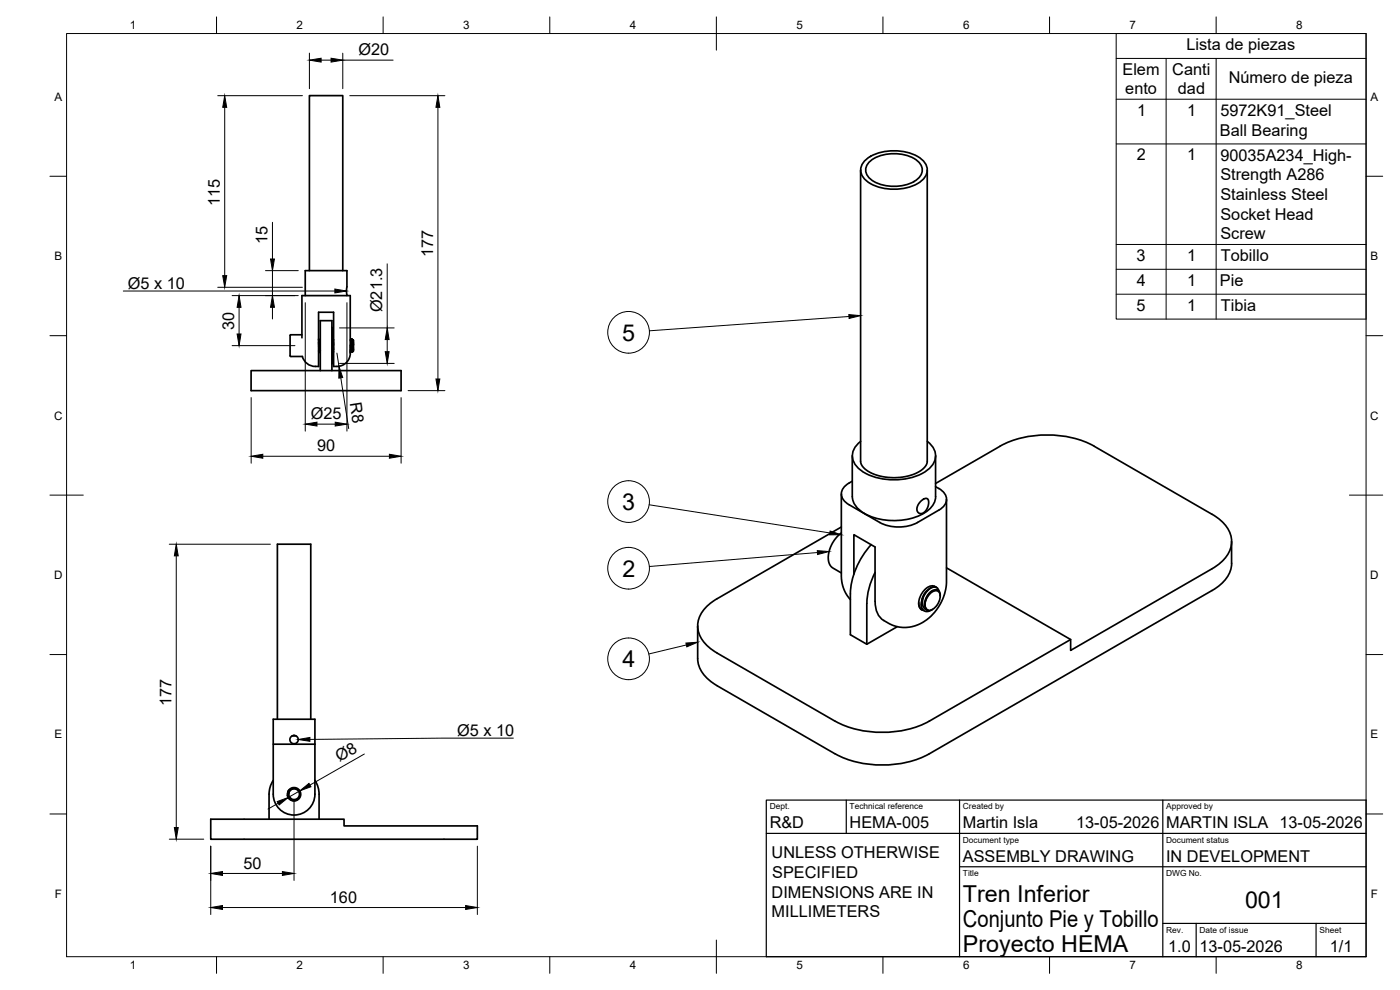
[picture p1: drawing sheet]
<svg xmlns="http://www.w3.org/2000/svg" width="420mm" height="297mm" viewBox="0 0 420 297" stroke-linecap="round" stroke-linejoin="round" font-family="sans-serif">
<!-- layer: Visible -->
<g fill="none" stroke="#000" stroke-width=".51">
<path d="M258.3 51v87.5l.3 1.1 .7 .9 2.3 1.5 3 1 3.3 .3 4-.3 3.1-1 2.3-1.6 .7-.9 .3-.9v-87.6M259.5 48.3a14 14 0 0 1 12.6-2.6 7.2 7.2 0 0 1 6.2 4.9 5.1 5.1 0 0 1-4 5 15.3 15.3 0 0 1-14-1.2 3.9 3.9 0 0 1-.8-6.1zM260.7 48.8a12 12 0 0 1 15.2 0 3.5 3.5 0 0 1-1.6 5.7 12.9 12.9 0 0 1-12.9-.6 3.3 3.3 0 0 1-.7-5.1zM91.6 88.7v-7.5h12.5v7.5M92.9 81.2v-52.5h10v52.5M99.6 98.2l.2 .2v10.6l-.2 .2M75.4 111.2h45v6h-45zM87.1 100.7v6.1l.2 .1M87.2 107h3.5M90.6 100.4h-3.3l-.2 .2M90.6 101.4v-12.7h14.5v15.9a4.3 4.3 0 0 1-5 5.2v-16.1h-4.5v16.1a4 4 0 0 1-4.9-2.9M95.6 102.7l.2 3"/>
<path d="M95.6 105.4l.2 .3M95.8 105.7h.1M95.8 102.1h.1M95.8 102.1l-.2-.3 .3 3.9M95.8 102.1l.3 3.1M95.9 102.1l.2 2.4M96.1 111.2v-15h3.5v15M96.1 101.7l-.2 .4M96.1 105.4l-.2 .3M99.8 104.6l.1 .7M99.8 103.4l.1 1.9M99.9 101.7l.2 3.3"/>
<path d="M99.9 101.7h.1M99.9 105.3h.1M99.9 101.7l-.1 .2M99.9 105.3l-.1 .2M99.9 105.3l.2 .3M100 101.7l.1 1.8M100 101.7l.1 .2M105.1 105l.1 .7M105.1 103.5l.2 2.2M105.1 105.6l.1 .1M105.1 101.9l.1 .2M105.2 105.7h.1"/>
<path d="M105.2 102.1h.1M105.2 102.1l.3 3.2M105.3 102.1l.3 3.2M105.5 101.7l.2 2.3M105.5 101.7h.1M105.5 105.3h.1M105.5 101.7l-.2 .4M105.5 105.3l-.2 .4M105.6 105.3l.2 .3M105.6 101.7l.1 .8M105.6 101.7l.2 .4M105.8 102.1l.3 2.7"/>
<path d="M105.8 102.1h.1M105.9 102.1l.1-.1 .1 1.4M105.9 102.1l.2 2.7M106 102l.1 1.4M106.1 105l-.3 .6M106.1 105l-.4-2.5 .1 3.1M106.1 103.4v.3M106.1 104.8v.2M255.8 136.8v12.2a7.3 7.3 0 0 0 5.6 6 19.3 19.3 0 0 0 16.9-1.7 5.6 5.6 0 0 0 2.5-4.3M258.3 132.4a4.9 4.9 0 0 0-.5 8.3 18.4 18.4 0 0 0 21 0 4.9 4.9 0 0 0-.5-8.3M280.8 136.8v12.2M300.1 133.9a31.3 31.3 0 0 1 28.3 0"/>
<path d="M300.1 133.9l-19.3 11.2M328.4 133.9l35.4 20.4a9.6 9.6 0 0 1 5.7 9.3 10.4 10.4 0 0 1-5.7 7M252.5 159.9l-1.5 1.4-1.2 1.7-.9 2.3-.3 1.9 .2 1.7 .5 .9 3.2 2.1M252.5 148.2v25.3l.3 1.7 .6 2 1.8 2.7M252.5 158.1l-37.3 21.5a9.6 9.6 0 0 0-5.7 9.3 10.4 10.4 0 0 0 5.7 7.1l35.4 20.4a31.4 31.4 0 0 0 28.3 0l42.4-24.5M255.8 144.4a4.3 4.3 0 0 0-3.2 4.5 4.5 4.5 0 0 0 2.2 2.6l9.2 5.3a12.5 12.5 0 0 0 11.4 0l6.3-3.7a3.4 3.4 0 0 0 2.4-3.3 3.4 3.4 0 0 0-2.4-3.3l-.9-.5M276.1 150.6l.9-.7 .9-.4 .6 .3 .2 .6-.2 1.5-.5 1.2-.6 .6-.9 .4-.9-.3-.4-.9 .2-1.2zM284.1 149.8v25.1l-.6 3-.8 2.4-1.6 2.6-1.6 1.8-2.1 1.7-1.8 1-2.3 .7-2.4 .2-1.8-.3-2.2-.9a6.4 6.4 0 0 1-4.3-6.7M255.2 178.2v12.2l4.9 2.9 9.2-5.3M256.3 172.2v-11.8l6.3 3.7v16.4M261.5 163.4a23.6 23.6 0 0 0-6.3 14.8M262.6 171.7a21 21 0 0 0-2.4 9.3"/>
<path d="M277 179.3l-.4 1.4v1.3M277.1 179.3l-.2 1 .1 1.6 .5 .8 1.1 .4M278.2 177.3l-.8 .9-.6 1.6M280.1 177.1l-1.3 1-1.1 1.9-.2 1.8 .2 .6 .6 .6M280.4 175.9l.2 .2M280.8 176.1a2.71 2.71 0 0 0-3.6 1.2 4.7 4.7 0 0 0-1 5.3l.4 .3M281.1 176.3l-.7-.2-.8 .1-1.7 1.4-1.1 1.9-.3 1.4v1.1M281.7 177.3l-.3-.8-.4-.3h-1.1l-1.7 1.3-1.1 1.8M282.2 178.9l-.1-1.1-.4-.6-.6-.3-1 .2-.8 .6-1 1.2-.7 2.1M284.1 170.4l37.2 21.5v3.2l42.4-24.4M369.6 162.5v6.5M369.6 169a10 10 0 0 1-5.8 8.2l-84.9 49"/>
<path d="M209.4 187.8v9.8a10 10 0 0 0 5.8 8.2M260.1 181.1v12.2M275.7 180.8l.4 1.7 1.1 .6M276.4 182.8l.2 .2M276.5 182l.5 1 .7 .4h1l1.2-.6M277.6 181a4.3 4.3 0 0 1 3.5-3.8 1.68 1.68 0 0 1 1 2.4 4.2 4.2 0 0 1-3.5 3.5M277.6 181l.2 1.4 .5 .5M278.3 182.9l.3 .2M83.2 215.8v-52.5h10.1v52.5M215.2 205.8l35.4 20.4M82 223.3v-7.5h12.5v22.5a6.3 6.3 0 0 1-6.3 6.2 6.3 6.3 0 0 1-6.2-6.2v-15h12.5M82 234.1l-.8 1.7-.4 1.9v8.1"/>
<path d="M86.3 238.6l.4 .9 .6 .6 .9 .2 1-.2 .8-.7 .3-1-.2-.9-.5-.7-.7-.4-.9-.1-1.3 .7-.3 1.4 .3 .8 .6 .4M86.6 237.1l-.3 .7v.8M86.7 238l.1-.6 .6-.5 .7-.3 .7 .1 1 .7 .3 .8-.1 .7-1 1.1-1.1 .2-1-.4-.6-1.2M86.7 238a1.77 1.77 0 0 0 .6 1.6M86.7 238a1.62 1.62 0 0 1 2.1-1.2 1.62 1.62 0 0 1 .9 2.2 1.62 1.62 0 0 1-2.4 .6M87.7 220.8h1.1M94.5 234.1l.8 1.7 .4 1.9 .1 8.1M250.6 226.2a31.3 31.3 0 0 0 28.3 0M63.2 245.8h40.1v2h40v4h-80.1z"/>
<circle cx="88.2" cy="221.9" r="1.25"/>
</g>
<!-- layer: BORDER -->
<g fill="none" stroke="#000" stroke-width=".3">
<path d="M20 10.1h390v276.9h-390zM65 5.1v5M115 5.1v5M165 5.1v5M215 5.1v10M265 5.1v5M315 5.1v5M365 5.1v5M15 52.9h5M410 52.9h5M15 100.7h5M410 100.7h5"/>
<path d="M15 148.6h10M405 148.6h10M15 196.4h5M410 196.4h5M15 244.2h5M410 244.2h5M65 287v5M115 287v5M165 287v5M215 282.1v9.9M265 287v5M315 287v5"/>
<path d="M365 287v5"/>
</g>
<!-- layer: TITLEBLOCK -->
<path d="M230 240.1h180v46.9h-180zM230 250h180M254 240.1v9.9M288 240.1v46.9M349 240.1v46.9M288 260.1h122M349 277.1h61M359 277.1v9.9M395 277.1v9.9" fill="none" stroke="#000" stroke-width=".36"/>
<!-- layer: Parts Lists -->
<path d="M335 10.1h75v85.6h-75zM335 17.5h75M350 17.5v78.2M365 17.5v78.2M335 29.8h75M335 43.2h75M335 73.3h75M335 80.8h75M335 88.3h75" fill="none" stroke="#000" stroke-width=".3"/>
<!-- layer: Balloons -->
<g fill="none" stroke="#000" stroke-width=".3">
<circle cx="188.6" cy="99.7" r="6.3"/>
<circle cx="188.6" cy="150.5" r="6.3"/>
<circle cx="188.6" cy="170.5" r="6.3"/>
<circle cx="188.6" cy="197.7" r="6.3"/>
</g>
<!-- layer: 0 -->
<path d="M254.7 94.4l3.6 .3-3.5 .9zM249.1 159.3l3.4 1.2h-3.5zM245.3 165.2l3.5 .3-3.4 .9zM205.8 192.9l3.6-.2-3.3 1.4z" fill="#000" stroke="#000" stroke-width=".3"/>
<path d="M254.8 95l-59.9 4.3M194.8 151.5l54.2 8.4M245.3 165.8l-50.4 4.2M206 193.5l-11.3 2.7" fill="none" stroke="#000" stroke-width=".3"/>
<!-- layer: FD_Dimensions -->
<g fill="none" stroke="#000" stroke-width=".3">
<path d="M92.9 15.9v10.7M96.4 18h3M102.9 15.9v10.7M102.9 18h15.1M65.3 28.7h25.5M67.4 32.2v50.5M105 28.7h28.5M131.4 32.2v81.5M81.8 66.7v11M116.2 79.2v19.2M65.3 86.2h25.5M69.7 88.7h19.8"/>
<path d="M71.8 92.2v8M79.7 81.2h9.8M81.8 81.2v7.5M81.8 92.2v3.5M91.6 90.8v38.6M101.9 98.4h16.4M104.1 90.8v38.6M69.7 103.7h18.8M75.4 119.3v19.7M101.1 105.9l.6 4M101.9 109h16.4M102.3 113.4l2.3 15.2"/>
<path d="M116.2 101.9v3.6M120.4 119.3v19.7M122.5 117.2h11M78.9 136.9h38M95.1 127.3h5.5M50.8 163.3h30.4M52.9 166.8v81.5M90 237.3l-3.5 2M109.3 226.2l-16.3 9.3M50.8 251.8h10.4M63.2 253.9v20.5M83.5 241l-3.1 1.7"/>
<path d="M88.2 240.4v23.8M143.3 253.9v20.5M66.8 272.3h72.9M66.8 262.1h18"/>
</g>
<g fill="#000" stroke="#000" stroke-width=".3">
<path d="M92.9 18l3.5-.5v1.1zM99.4 17.5l3.5 .5-3.5 .6zM67.4 28.7l.6 3.5h-1.2zM131.4 28.7l.6 3.5h-1.2zM81.2 77.7h1.2l-.6 3.5zM66.8 82.7h1.2l-.6 3.5zM71.8 88.7l.5 3.5h-1.1zM81.8 88.7l.6 3.5h-1.2zM71.2 100.2h1.1l-.5 3.5zM101.7 109.9l1.1 3.4-1.1 .2zM115.6 105.5h1.2l-.6 3.5zM116.2 98.4l.6 3.5h-1.2z"/>
<path d="M130.8 113.7h1.2l-.6 3.5zM75.4 136.9l3.5-.6v1.2zM91.6 127.3l3.5-.6v1.1zM100.6 126.7l3.5 .6-3.5 .5zM116.9 136.3l3.5 .6-3.5 .6zM52.9 163.3l.6 3.5h-1.2zM90 237.3l2.7-2.3 .6 1.1zM52.3 248.3h1.2l-.6 3.5zM83.2 240.5l3.3-1.2-2.7 2.2zM63.2 272.3l3.6-.6v1.2zM63.2 262.1l3.6-.6v1.2zM84.8 261.5l3.4 .6-3.4 .6z"/>
<path d="M139.7 271.7l3.6 .6-3.6 .6z"/>
</g>
<!-- layer: Hole Notes -->
<path d="M100.5 86.7l3.5 .6-3.5 .6zM89.5 221.9l3.5-.6v1.1z" fill="#000" stroke="#000" stroke-width=".3"/>
<path d="M37 87.3h63.5M154.1 221.5l-61.1 .4" fill="none" stroke="#000" stroke-width=".3"/>
<g font-size="7">
<text x="186.7" y="102.2">5</text>
<text x="186.7" y="153">3</text>
<text x="186.8" y="173">2</text>
<text x="186.8" y="200.2">4</text>
<text x="289" y="270.6">Tren Inferior</text>
<text x="373.7" y="272.3">001</text>
<text x="289" y="278.1">Conjunto Pie y Tobillo</text>
<text x="289" y="285.5">Proyecto HEMA</text>
</g>
<g font-size="4.9">
<text x="107.6" y="16.5">Ø20</text>
<text x="356.1" y="15.1">Lista de piezas</text>
<text x="336.9" y="22.5">Elem</text>
<text x="351.8" y="22.5">Canti</text>
<text x="337.7" y="28.3">ento</text>
<text x="353.5" y="28.3">dad</text>
<text x="368.8" y="24.9">Número de pieza</text>
<text x="341.3" y="34.7">1</text>
<text x="356.3" y="34.7">1</text>
<text x="366.3" y="34.8">5972K91_Steel</text>
<text x="366.1" y="40.7">Ball Bearing</text>
<text x="341.2" y="48.1">2</text>
<text x="356.3" y="48.1">1</text>
<text x="366.3" y="48.2">90035A234_High-</text>
<text x="366.3" y="54.1">Strength A286</text>
<text x="366.3" y="60">Stainless Steel</text>
<text x="66" y="61.7" transform="rotate(-90 66 61.7)">115</text>
<text x="366.3" y="65.9">Socket Head</text>
<text x="366.3" y="71.8">Screw</text>
<text x="80.3" y="73.3" transform="rotate(-90 80.3 73.3)">15</text>
<text x="130" y="77.2" transform="rotate(-90 130 77.2)">177</text>
<text x="341.1" y="78.3">3</text>
<text x="356.3" y="78.3">1</text>
<text x="366.4" y="78.3">Tobillo</text>
<text x="38.4" y="86.6">Ø5 x 10</text>
<text x="341.2" y="85.7">4</text>
<text x="356.3" y="85.7">1</text>
<text x="366.1" y="85.8">Pie</text>
<text x="114.7" y="93.7" transform="rotate(-90 114.7 93.7)">Ø21.3</text>
<text x="341.1" y="93.2">5</text>
<text x="356.3" y="93.2">1</text>
<text x="366.4" y="93.3">Tibia</text>
<text x="70.3" y="98.9" transform="rotate(-90 70.3 98.9)">30</text>
<text x="93.2" y="125.7">Ø25</text>
<text x="104.9" y="121" transform="rotate(81 104.9 121)">R8</text>
<text x="95.2" y="135.4">90</text>
<text x="51.5" y="211.8" transform="rotate(-90 51.5 211.8)">177</text>
<text x="137.2" y="220.8">Ø5 x 10</text>
<text x="101.9" y="228.7" transform="rotate(-30 101.9 228.7)">Ø8</text>
<text x="231" y="248.5">R&amp;D</text>
<text x="255" y="248.5">HEMA-005</text>
<text x="289" y="248.5">Martin Isla</text>
<text x="323" y="248.5">13-05-2026</text>
<text x="350" y="248.5">MARTIN ISLA 13-05-2026</text>
<text x="231.6" y="257.5">UNLESS OTHERWISE</text>
<text x="73" y="260.6">50</text>
<text x="231.7" y="263.4">SPECIFIED</text>
<text x="289" y="258.6">ASSEMBLY DRAWING</text>
<text x="350" y="258.6">IN DEVELOPMENT</text>
<text x="231.6" y="269.3">DIMENSIONS ARE IN</text>
<text x="99" y="270.8">160</text>
<text x="231.6" y="275.2">MILLIMETERS</text>
<text x="350.6" y="285.7">1.0</text>
<text x="360" y="285.5">13-05-2026</text>
<text x="399.1" y="285.7">1/1</text>
</g>
<g font-size="3.5">
<text x="39" y="8.8">1</text>
<text x="89" y="8.8">2</text>
<text x="139" y="8.8">3</text>
<text x="189" y="8.8">4</text>
<text x="239" y="8.8">5</text>
<text x="289" y="8.8">6</text>
<text x="339" y="8.8">7</text>
<text x="389" y="8.8">8</text>
<text x="16.3" y="30.2">A</text>
<text x="411.3" y="30.2">A</text>
<text x="16.3" y="78">B</text>
<text x="411.3" y="78">B</text>
<text x="16.2" y="125.9">C</text>
<text x="411.2" y="125.9">C</text>
<text x="16.2" y="173.7">D</text>
<text x="411.2" y="173.7">D</text>
<text x="16.3" y="221.6">E</text>
<text x="411.3" y="221.6">E</text>
<text x="16.4" y="269.4">F</text>
<text x="411.4" y="269.4">F</text>
<text x="39" y="290.8">1</text>
<text x="89" y="290.8">2</text>
<text x="139" y="290.8">3</text>
<text x="189" y="290.8">4</text>
<text x="239" y="290.8">5</text>
<text x="289" y="290.8">6</text>
<text x="339" y="290.8">7</text>
<text x="389" y="290.8">8</text>
</g>
<g font-size="2.5">
<text x="231" y="242.9">Dept.</text>
<text x="255" y="242.9">Technical reference</text>
<text x="289" y="242.9">Created by</text>
<text x="350" y="242.9">Approved by</text>
<text x="289" y="252.8">Document type</text>
<text x="350" y="252.8">Document status</text>
<text x="289" y="262.9">Title</text>
<text x="350" y="262.9">DWG No.</text>
<text x="350" y="279.9">Rev.</text>
<text x="360" y="279.9">Date of issue</text>
<text x="396" y="279.9">Sheet</text>
</g>
</svg>
